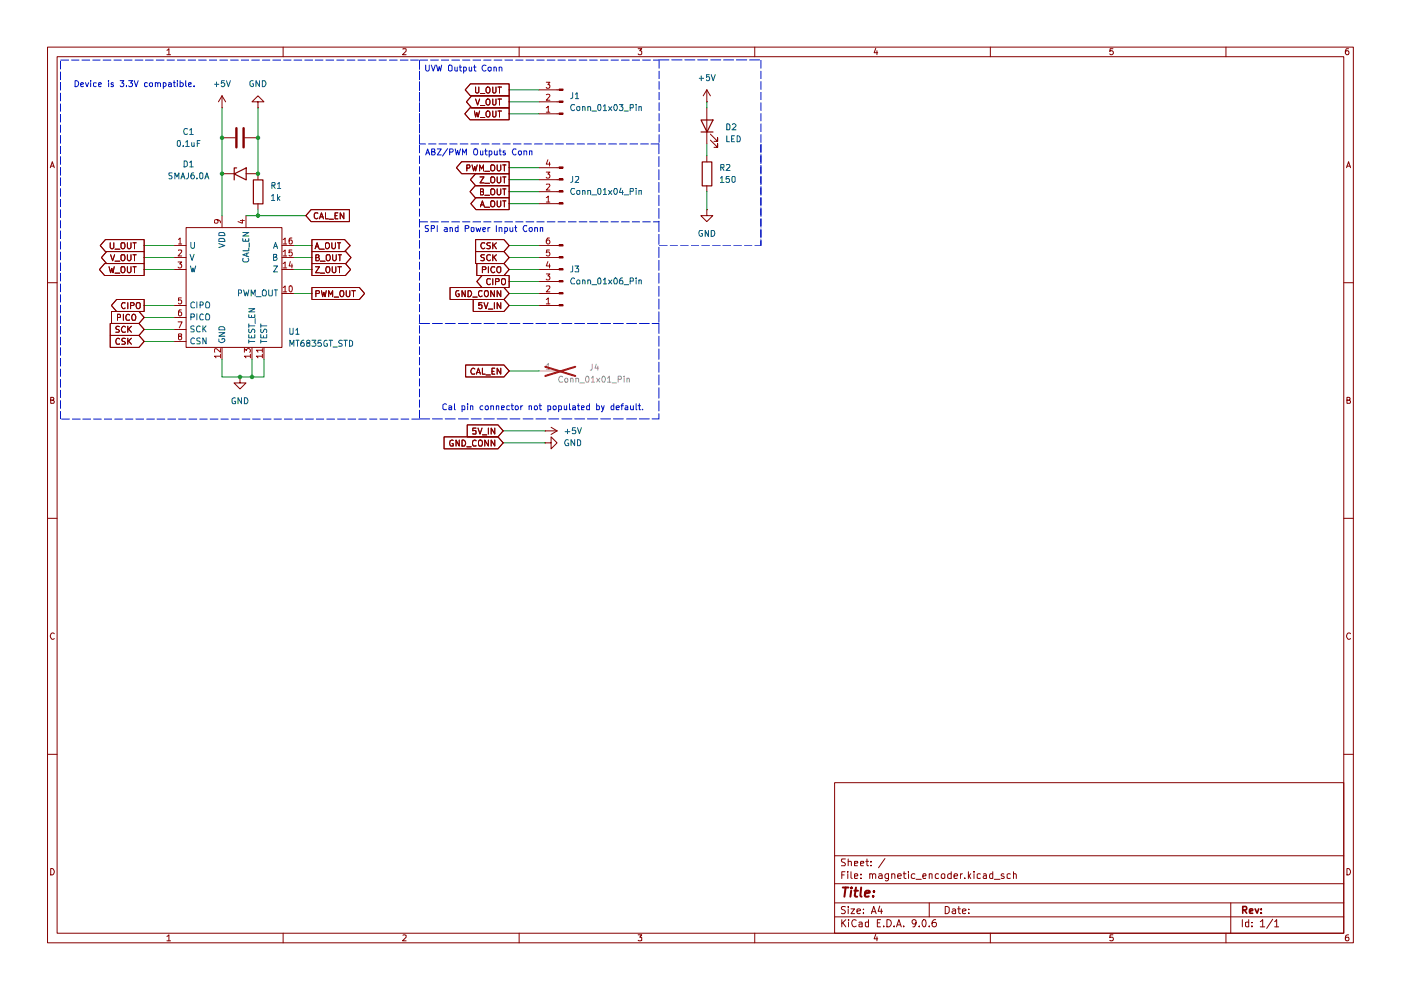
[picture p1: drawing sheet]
(kicad_sch
 (version 20250114)
 (generator "eeschema")
 (generator_version "9.0")
 (paper "A4")
 (lib_symbols
  (symbol "Connector:Conn_01x01_Pin"
   (pin_names
    (offset 1.016) (hide yes)) (exclude_from_sim no) (in_bom yes) (on_board yes)
   (property "Reference" "J" (at 0 2.54 0) (effects (font (size 1.27 1.27))))
   (property "Value" "Conn_01x01_Pin" (at 0 -2.54 0) (effects (font (size 1.27 1.27))))
   (property "Footprint" "" (at 0 0 0) (effects (font (size 1.27 1.27)) (hide yes)))
   (property "Datasheet" "~" (at 0 0 0) (effects (font (size 1.27 1.27)) (hide yes)))
   (property "Description" "Generic connector, single row, 01x01, script generated" (at 0 0 0) (effects (font (size 1.27 1.27)) (hide yes)))
   (property "ki_locked" "" (at 0 0 0) (effects (font (size 1.27 1.27))))
   (symbol "Conn_01x01_Pin_1_1"
    (rectangle (start 0.8636 0.127) (end 0 -0.127) (stroke (width 0.1524) (type default)) (fill (type outline)))
    (polyline (pts (xy 1.27 0) (xy 0.8636 0)) (stroke (width 0.1524) (type default)) (fill (type none)))
    (pin passive line (at 5.08 0 180) (length 3.81) (name "Pin_1" (effects (font (size 1.27 1.27)))) (number "1" (effects (font (size 1.27 1.27))))))
   (embedded_fonts no))
  (symbol "Connector:Conn_01x03_Pin"
   (pin_names
    (offset 1.016) (hide yes)) (exclude_from_sim no) (in_bom yes) (on_board yes)
   (property "Reference" "J" (at 0 5.08 0) (effects (font (size 1.27 1.27))))
   (property "Value" "Conn_01x03_Pin" (at 0 -5.08 0) (effects (font (size 1.27 1.27))))
   (property "Footprint" "" (at 0 0 0) (effects (font (size 1.27 1.27)) (hide yes)))
   (property "Datasheet" "~" (at 0 0 0) (effects (font (size 1.27 1.27)) (hide yes)))
   (property "Description" "Generic connector, single row, 01x03, script generated" (at 0 0 0) (effects (font (size 1.27 1.27)) (hide yes)))
   (property "ki_locked" "" (at 0 0 0) (effects (font (size 1.27 1.27))))
   (symbol "Conn_01x03_Pin_1_1"
    (rectangle (start 0.8636 2.667) (end 0 2.413) (stroke (width 0.1524) (type default)) (fill (type outline)))
    (rectangle (start 0.8636 0.127) (end 0 -0.127) (stroke (width 0.1524) (type default)) (fill (type outline)))
    (rectangle (start 0.8636 -2.413) (end 0 -2.667) (stroke (width 0.1524) (type default)) (fill (type outline)))
    (polyline (pts (xy 1.27 2.54) (xy 0.8636 2.54)) (stroke (width 0.1524) (type default)) (fill (type none)))
    (polyline (pts (xy 1.27 0) (xy 0.8636 0)) (stroke (width 0.1524) (type default)) (fill (type none)))
    (polyline (pts (xy 1.27 -2.54) (xy 0.8636 -2.54)) (stroke (width 0.1524) (type default)) (fill (type none)))
    (pin passive line (at 5.08 2.54 180) (length 3.81) (name "Pin_1" (effects (font (size 1.27 1.27)))) (number "1" (effects (font (size 1.27 1.27)))))
    (pin passive line (at 5.08 0 180) (length 3.81) (name "Pin_2" (effects (font (size 1.27 1.27)))) (number "2" (effects (font (size 1.27 1.27)))))
    (pin passive line (at 5.08 -2.54 180) (length 3.81) (name "Pin_3" (effects (font (size 1.27 1.27)))) (number "3" (effects (font (size 1.27 1.27))))))
   (embedded_fonts no))
  (symbol "Connector:Conn_01x04_Pin"
   (pin_names
    (offset 1.016) (hide yes)) (exclude_from_sim no) (in_bom yes) (on_board yes)
   (property "Reference" "J" (at 0 5.08 0) (effects (font (size 1.27 1.27))))
   (property "Value" "Conn_01x04_Pin" (at 0 -7.62 0) (effects (font (size 1.27 1.27))))
   (property "Footprint" "" (at 0 0 0) (effects (font (size 1.27 1.27)) (hide yes)))
   (property "Datasheet" "~" (at 0 0 0) (effects (font (size 1.27 1.27)) (hide yes)))
   (property "Description" "Generic connector, single row, 01x04, script generated" (at 0 0 0) (effects (font (size 1.27 1.27)) (hide yes)))
   (property "ki_locked" "" (at 0 0 0) (effects (font (size 1.27 1.27))))
   (symbol "Conn_01x04_Pin_1_1"
    (rectangle (start 0.8636 2.667) (end 0 2.413) (stroke (width 0.1524) (type default)) (fill (type outline)))
    (rectangle (start 0.8636 0.127) (end 0 -0.127) (stroke (width 0.1524) (type default)) (fill (type outline)))
    (rectangle (start 0.8636 -2.413) (end 0 -2.667) (stroke (width 0.1524) (type default)) (fill (type outline)))
    (rectangle (start 0.8636 -4.953) (end 0 -5.207) (stroke (width 0.1524) (type default)) (fill (type outline)))
    (polyline (pts (xy 1.27 2.54) (xy 0.8636 2.54)) (stroke (width 0.1524) (type default)) (fill (type none)))
    (polyline (pts (xy 1.27 0) (xy 0.8636 0)) (stroke (width 0.1524) (type default)) (fill (type none)))
    (polyline (pts (xy 1.27 -2.54) (xy 0.8636 -2.54)) (stroke (width 0.1524) (type default)) (fill (type none)))
    (polyline (pts (xy 1.27 -5.08) (xy 0.8636 -5.08)) (stroke (width 0.1524) (type default)) (fill (type none)))
    (pin passive line (at 5.08 2.54 180) (length 3.81) (name "Pin_1" (effects (font (size 1.27 1.27)))) (number "1" (effects (font (size 1.27 1.27)))))
    (pin passive line (at 5.08 0 180) (length 3.81) (name "Pin_2" (effects (font (size 1.27 1.27)))) (number "2" (effects (font (size 1.27 1.27)))))
    (pin passive line (at 5.08 -2.54 180) (length 3.81) (name "Pin_3" (effects (font (size 1.27 1.27)))) (number "3" (effects (font (size 1.27 1.27)))))
    (pin passive line (at 5.08 -5.08 180) (length 3.81) (name "Pin_4" (effects (font (size 1.27 1.27)))) (number "4" (effects (font (size 1.27 1.27))))))
   (embedded_fonts no))
  (symbol "Connector:Conn_01x06_Pin"
   (pin_names
    (offset 1.016) (hide yes)) (exclude_from_sim no) (in_bom yes) (on_board yes)
   (property "Reference" "J" (at 0 7.62 0) (effects (font (size 1.27 1.27))))
   (property "Value" "Conn_01x06_Pin" (at 0 -10.16 0) (effects (font (size 1.27 1.27))))
   (property "Footprint" "" (at 0 0 0) (effects (font (size 1.27 1.27)) (hide yes)))
   (property "Datasheet" "~" (at 0 0 0) (effects (font (size 1.27 1.27)) (hide yes)))
   (property "Description" "Generic connector, single row, 01x06, script generated" (at 0 0 0) (effects (font (size 1.27 1.27)) (hide yes)))
   (property "ki_locked" "" (at 0 0 0) (effects (font (size 1.27 1.27))))
   (symbol "Conn_01x06_Pin_1_1"
    (rectangle (start 0.8636 5.207) (end 0 4.953) (stroke (width 0.1524) (type default)) (fill (type outline)))
    (rectangle (start 0.8636 2.667) (end 0 2.413) (stroke (width 0.1524) (type default)) (fill (type outline)))
    (rectangle (start 0.8636 0.127) (end 0 -0.127) (stroke (width 0.1524) (type default)) (fill (type outline)))
    (rectangle (start 0.8636 -2.413) (end 0 -2.667) (stroke (width 0.1524) (type default)) (fill (type outline)))
    (rectangle (start 0.8636 -4.953) (end 0 -5.207) (stroke (width 0.1524) (type default)) (fill (type outline)))
    (rectangle (start 0.8636 -7.493) (end 0 -7.747) (stroke (width 0.1524) (type default)) (fill (type outline)))
    (polyline (pts (xy 1.27 5.08) (xy 0.8636 5.08)) (stroke (width 0.1524) (type default)) (fill (type none)))
    (polyline (pts (xy 1.27 2.54) (xy 0.8636 2.54)) (stroke (width 0.1524) (type default)) (fill (type none)))
    (polyline (pts (xy 1.27 0) (xy 0.8636 0)) (stroke (width 0.1524) (type default)) (fill (type none)))
    (polyline (pts (xy 1.27 -2.54) (xy 0.8636 -2.54)) (stroke (width 0.1524) (type default)) (fill (type none)))
    (polyline (pts (xy 1.27 -5.08) (xy 0.8636 -5.08)) (stroke (width 0.1524) (type default)) (fill (type none)))
    (polyline (pts (xy 1.27 -7.62) (xy 0.8636 -7.62)) (stroke (width 0.1524) (type default)) (fill (type none)))
    (pin passive line (at 5.08 5.08 180) (length 3.81) (name "Pin_1" (effects (font (size 1.27 1.27)))) (number "1" (effects (font (size 1.27 1.27)))))
    (pin passive line (at 5.08 2.54 180) (length 3.81) (name "Pin_2" (effects (font (size 1.27 1.27)))) (number "2" (effects (font (size 1.27 1.27)))))
    (pin passive line (at 5.08 0 180) (length 3.81) (name "Pin_3" (effects (font (size 1.27 1.27)))) (number "3" (effects (font (size 1.27 1.27)))))
    (pin passive line (at 5.08 -2.54 180) (length 3.81) (name "Pin_4" (effects (font (size 1.27 1.27)))) (number "4" (effects (font (size 1.27 1.27)))))
    (pin passive line (at 5.08 -5.08 180) (length 3.81) (name "Pin_5" (effects (font (size 1.27 1.27)))) (number "5" (effects (font (size 1.27 1.27)))))
    (pin passive line (at 5.08 -7.62 180) (length 3.81) (name "Pin_6" (effects (font (size 1.27 1.27)))) (number "6" (effects (font (size 1.27 1.27))))))
   (embedded_fonts no))
  (symbol "Device:C"
   (pin_numbers (hide yes))
   (pin_names
    (offset 0.254)) (exclude_from_sim no) (in_bom yes) (on_board yes)
   (property "Reference" "C" (at 0.635 2.54 0) (effects (font (size 1.27 1.27)) (justify left)))
   (property "Value" "C" (at 0.635 -2.54 0) (effects (font (size 1.27 1.27)) (justify left)))
   (property "Footprint" "" (at 0.9652 -3.81 0) (effects (font (size 1.27 1.27)) (hide yes)))
   (property "Datasheet" "~" (at 0 0 0) (effects (font (size 1.27 1.27)) (hide yes)))
   (property "Description" "Unpolarized capacitor" (at 0 0 0) (effects (font (size 1.27 1.27)) (hide yes)))
   (symbol "C_0_1"
    (polyline (pts (xy -2.032 0.762) (xy 2.032 0.762)) (stroke (width 0.508) (type default)) (fill (type none)))
    (polyline (pts (xy -2.032 -0.762) (xy 2.032 -0.762)) (stroke (width 0.508) (type default)) (fill (type none))))
   (symbol "C_1_1"
    (pin passive line (at 0 3.81 270) (length 2.794) (name "~" (effects (font (size 1.27 1.27)))) (number "1" (effects (font (size 1.27 1.27)))))
    (pin passive line (at 0 -3.81 90) (length 2.794) (name "~" (effects (font (size 1.27 1.27)))) (number "2" (effects (font (size 1.27 1.27))))))
   (embedded_fonts no))
  (symbol "Device:LED"
   (pin_numbers (hide yes))
   (pin_names
    (offset 1.016) (hide yes)) (exclude_from_sim no) (in_bom yes) (on_board yes)
   (property "Reference" "D" (at 0 2.54 0) (effects (font (size 1.27 1.27))))
   (property "Value" "LED" (at 0 -2.54 0) (effects (font (size 1.27 1.27))))
   (property "Footprint" "" (at 0 0 0) (effects (font (size 1.27 1.27)) (hide yes)))
   (property "Datasheet" "~" (at 0 0 0) (effects (font (size 1.27 1.27)) (hide yes)))
   (property "Description" "Light emitting diode" (at 0 0 0) (effects (font (size 1.27 1.27)) (hide yes)))
   (property "Sim.Pins" "1=K 2=A" (at 0 0 0) (effects (font (size 1.27 1.27)) (hide yes)))
   (symbol "LED_0_1"
    (polyline (pts (xy -3.048 -0.762) (xy -4.572 -2.286) (xy -3.81 -2.286) (xy -4.572 -2.286) (xy -4.572 -1.524)) (stroke (width 0) (type default)) (fill (type none)))
    (polyline (pts (xy -1.778 -0.762) (xy -3.302 -2.286) (xy -2.54 -2.286) (xy -3.302 -2.286) (xy -3.302 -1.524)) (stroke (width 0) (type default)) (fill (type none)))
    (polyline (pts (xy -1.27 0) (xy 1.27 0)) (stroke (width 0) (type default)) (fill (type none)))
    (polyline (pts (xy -1.27 -1.27) (xy -1.27 1.27)) (stroke (width 0.254) (type default)) (fill (type none)))
    (polyline (pts (xy 1.27 -1.27) (xy 1.27 1.27) (xy -1.27 0) (xy 1.27 -1.27)) (stroke (width 0.254) (type default)) (fill (type none))))
   (symbol "LED_1_1"
    (pin passive line (at -3.81 0 0) (length 2.54) (name "K" (effects (font (size 1.27 1.27)))) (number "1" (effects (font (size 1.27 1.27)))))
    (pin passive line (at 3.81 0 180) (length 2.54) (name "A" (effects (font (size 1.27 1.27)))) (number "2" (effects (font (size 1.27 1.27))))))
   (embedded_fonts no))
  (symbol "Device:R"
   (pin_numbers (hide yes))
   (pin_names
    (offset 0)) (exclude_from_sim no) (in_bom yes) (on_board yes)
   (property "Reference" "R" (at 2.032 0 90) (effects (font (size 1.27 1.27))))
   (property "Value" "R" (at 0 0 90) (effects (font (size 1.27 1.27))))
   (property "Footprint" "" (at -1.778 0 90) (effects (font (size 1.27 1.27)) (hide yes)))
   (property "Datasheet" "~" (at 0 0 0) (effects (font (size 1.27 1.27)) (hide yes)))
   (property "Description" "Resistor" (at 0 0 0) (effects (font (size 1.27 1.27)) (hide yes)))
   (symbol "R_0_1"
    (rectangle (start -1.016 -2.54) (end 1.016 2.54) (stroke (width 0.254) (type default)) (fill (type none))))
   (symbol "R_1_1"
    (pin passive line (at 0 3.81 270) (length 1.27) (name "~" (effects (font (size 1.27 1.27)))) (number "1" (effects (font (size 1.27 1.27)))))
    (pin passive line (at 0 -3.81 90) (length 1.27) (name "~" (effects (font (size 1.27 1.27)))) (number "2" (effects (font (size 1.27 1.27))))))
   (embedded_fonts no))
  (symbol "Diode:SMAJ6.0A"
   (pin_numbers (hide yes))
   (pin_names
    (offset 1.016) (hide yes)) (exclude_from_sim no) (in_bom yes) (on_board yes)
   (property "Reference" "D" (at 0 2.54 0) (effects (font (size 1.27 1.27))))
   (property "Value" "SMAJ6.0A" (at 0 -2.54 0) (effects (font (size 1.27 1.27))))
   (property "Footprint" "Diode_SMD:D_SMA" (at 0 -5.08 0) (effects (font (size 1.27 1.27)) (hide yes)))
   (property "Datasheet" "https://www.littelfuse.com/media?resourcetype=datasheets&itemid=75e32973-b177-4ee3-a0ff-cedaf1abdb93&filename=smaj-datasheet" (at -1.27 0 0) (effects (font (size 1.27 1.27)) (hide yes)))
   (property "Description" "400W unidirectional Transient Voltage Suppressor, 6.0Vr, SMA(DO-214AC)" (at 0 0 0) (effects (font (size 1.27 1.27)) (hide yes)))
   (symbol "SMAJ6.0A_0_1"
    (polyline (pts (xy -0.762 1.27) (xy -1.27 1.27) (xy -1.27 -1.27)) (stroke (width 0.254) (type default)) (fill (type none)))
    (polyline (pts (xy 1.27 1.27) (xy 1.27 -1.27) (xy -1.27 0) (xy 1.27 1.27)) (stroke (width 0.254) (type default)) (fill (type none))))
   (symbol "SMAJ6.0A_1_1"
    (pin passive line (at -3.81 0 0) (length 2.54) (name "A1" (effects (font (size 1.27 1.27)))) (number "1" (effects (font (size 1.27 1.27)))))
    (pin passive line (at 3.81 0 180) (length 2.54) (name "A2" (effects (font (size 1.27 1.27)))) (number "2" (effects (font (size 1.27 1.27))))))
   (embedded_fonts no))
  (symbol "mae_parts:MT6835GT_STD" (exclude_from_sim no) (in_bom yes) (on_board yes)
   (property "Reference" "U" (at 12.192 -10.414 0) (effects (font (size 1.27 1.27))))
   (property "Value" "MT6835GT_STD" (at 18.542 -12.446 0) (effects (font (size 1.27 1.27))))
   (property "Footprint" "Package_SO:TSSOP-16_4.4x5mm_P0.65mm" (at 0 -13.97 0) (effects (font (size 1.27 1.27)) (hide yes)))
   (property "Datasheet" "" (at 0 0 0) (effects (font (size 1.27 1.27)) (hide yes)))
   (property "Description" "Magnetic Rotary Position Sensor 21 bit" (at 0 0 0) (effects (font (size 1.27 1.27)) (hide yes)))
   (symbol "MT6835GT_STD_0_1"
    (rectangle (start -10.16 13.97) (end 10.16 -11.43) (stroke (width 0) (type default)) (fill (type none))))
   (symbol "MT6835GT_STD_1_1"
    (pin output line (at -12.7 10.16 0) (length 2.54) (name "U" (effects (font (size 1.27 1.27)))) (number "1" (effects (font (size 1.27 1.27)))))
    (pin output line (at -12.7 7.62 0) (length 2.54) (name "V" (effects (font (size 1.27 1.27)))) (number "2" (effects (font (size 1.27 1.27)))))
    (pin output line (at -12.7 5.08 0) (length 2.54) (name "W" (effects (font (size 1.27 1.27)))) (number "3" (effects (font (size 1.27 1.27)))))
    (pin output line (at -12.7 -2.54 0) (length 2.54) (name "CIPO" (effects (font (size 1.27 1.27)))) (number "5" (effects (font (size 1.27 1.27)))))
    (pin input line (at -12.7 -5.08 0) (length 2.54) (name "PICO" (effects (font (size 1.27 1.27)))) (number "6" (effects (font (size 1.27 1.27)))))
    (pin input line (at -12.7 -7.62 0) (length 2.54) (name "SCK" (effects (font (size 1.27 1.27)))) (number "7" (effects (font (size 1.27 1.27)))))
    (pin input line (at -12.7 -10.16 0) (length 2.54) (name "CSN" (effects (font (size 1.27 1.27)))) (number "8" (effects (font (size 1.27 1.27)))))
    (pin power_in line (at -2.54 16.51 270) (length 2.54) (name "VDD" (effects (font (size 1.27 1.27)))) (number "9" (effects (font (size 1.27 1.27)))))
    (pin power_out line (at -2.54 -13.97 90) (length 2.54) (name "GND" (effects (font (size 1.27 1.27)))) (number "12" (effects (font (size 1.27 1.27)))))
    (pin input line (at 2.54 16.51 270) (length 2.54) (name "CAL_EN" (effects (font (size 1.27 1.27)))) (number "4" (effects (font (size 1.27 1.27)))))
    (pin input line (at 3.81 -13.97 90) (length 2.54) (name "TEST_EN" (effects (font (size 1.27 1.27)))) (number "13" (effects (font (size 1.27 1.27)))))
    (pin input line (at 6.35 -13.97 90) (length 2.54) (name "TEST" (effects (font (size 1.27 1.27)))) (number "11" (effects (font (size 1.27 1.27)))))
    (pin output line (at 12.7 10.16 180) (length 2.54) (name "A" (effects (font (size 1.27 1.27)))) (number "16" (effects (font (size 1.27 1.27)))))
    (pin output line (at 12.7 7.62 180) (length 2.54) (name "B" (effects (font (size 1.27 1.27)))) (number "15" (effects (font (size 1.27 1.27)))))
    (pin output line (at 12.7 5.08 180) (length 2.54) (name "Z" (effects (font (size 1.27 1.27)))) (number "14" (effects (font (size 1.27 1.27)))))
    (pin output line (at 12.7 0 180) (length 2.54) (name "PWM_OUT" (effects (font (size 1.27 1.27)))) (number "10" (effects (font (size 1.27 1.27))))))
   (embedded_fonts no))
  (symbol "power:+5V"
   (power)
   (pin_numbers (hide yes))
   (pin_names
    (offset 0) (hide yes)) (exclude_from_sim no) (in_bom yes) (on_board yes)
   (property "Reference" "#PWR" (at 0 -3.81 0) (effects (font (size 1.27 1.27)) (hide yes)))
   (property "Value" "+5V" (at 0 3.556 0) (effects (font (size 1.27 1.27))))
   (property "Footprint" "" (at 0 0 0) (effects (font (size 1.27 1.27)) (hide yes)))
   (property "Datasheet" "" (at 0 0 0) (effects (font (size 1.27 1.27)) (hide yes)))
   (property "Description" "Power symbol creates a global label with name \"+5V\"" (at 0 0 0) (effects (font (size 1.27 1.27)) (hide yes)))
   (symbol "+5V_0_1"
    (polyline (pts (xy -0.762 1.27) (xy 0 2.54)) (stroke (width 0) (type default)) (fill (type none)))
    (polyline (pts (xy 0 2.54) (xy 0.762 1.27)) (stroke (width 0) (type default)) (fill (type none)))
    (polyline (pts (xy 0 0) (xy 0 2.54)) (stroke (width 0) (type default)) (fill (type none))))
   (symbol "+5V_1_1"
    (pin power_in line (at 0 0 90) (length 0) (name "~" (effects (font (size 1.27 1.27)))) (number "1" (effects (font (size 1.27 1.27))))))
   (embedded_fonts no))
  (symbol "power:GND"
   (power)
   (pin_numbers (hide yes))
   (pin_names
    (offset 0) (hide yes)) (exclude_from_sim no) (in_bom yes) (on_board yes)
   (property "Reference" "#PWR" (at 0 -6.35 0) (effects (font (size 1.27 1.27)) (hide yes)))
   (property "Value" "GND" (at 0 -3.81 0) (effects (font (size 1.27 1.27))))
   (property "Footprint" "" (at 0 0 0) (effects (font (size 1.27 1.27)) (hide yes)))
   (property "Datasheet" "" (at 0 0 0) (effects (font (size 1.27 1.27)) (hide yes)))
   (property "Description" "Power symbol creates a global label with name \"GND\" , ground" (at 0 0 0) (effects (font (size 1.27 1.27)) (hide yes)))
   (symbol "GND_0_1"
    (polyline (pts (xy 0 0) (xy 0 -1.27) (xy 1.27 -1.27) (xy 0 -2.54) (xy -1.27 -1.27) (xy 0 -1.27)) (stroke (width 0) (type default)) (fill (type none))))
   (symbol "GND_1_1"
    (pin power_in line (at 0 0 270) (length 0) (name "~" (effects (font (size 1.27 1.27)))) (number "1" (effects (font (size 1.27 1.27))))))
   (embedded_fonts no)))
 (rectangle
  (start 88.9 12.7)
  (end 139.7 30.48)
  (stroke (width 0.125) (type dash))
  (fill (type none)))
 (rectangle
  (start 12.7 12.7)
  (end 88.9 88.9)
  (stroke (width 0.125) (type dash))
  (fill (type none)))
 (text "Cal pin connector not populated by default."
  (exclude_from_sim no)
  (at 115.062 86.614 0)
  (effects (font (size 1.27 1.27))))
 (text "ABZ/PWM Outputs Conn"
  (exclude_from_sim no)
  (at 101.6 32.512 0)
  (effects (font (size 1.27 1.27))))
 (text "SPI and Power Input Conn"
  (exclude_from_sim no)
  (at 102.616 48.768 0)
  (effects (font (size 1.27 1.27))))
 (text "Device is 3.3V compatible."
  (exclude_from_sim no)
  (at 28.448 18.034 0)
  (effects (font (size 1.27 1.27))))
 (text "UVW Output Conn"
  (exclude_from_sim no)
  (at 98.298 14.732 0)
  (effects (font (size 1.27 1.27))))
 (junction
  (at 53.34 80.01)
  (diameter 0)
  (color 0 0 0 0))
 (junction
  (at 46.99 29.21)
  (diameter 0)
  (color 0 0 0 0))
 (junction
  (at 54.61 45.72)
  (diameter 0)
  (color 0 0 0 0))
 (junction
  (at 54.61 29.21)
  (diameter 0)
  (color 0 0 0 0))
 (junction
  (at 54.61 36.83)
  (diameter 0)
  (color 0 0 0 0))
 (junction
  (at 46.99 36.83)
  (diameter 0)
  (color 0 0 0 0))
 (junction
  (at 50.8 80.01)
  (diameter 0)
  (color 0 0 0 0))
 (wire
  (pts (xy 46.99 36.83) (xy 46.99 45.72))
  (stroke (width 0) (type default)))
 (wire
  (pts (xy 62.23 52.07) (xy 66.04 52.07))
  (stroke (width 0) (type default)))
 (polyline
  (pts (xy 88.9 68.58) (xy 139.7 68.58))
  (stroke (width 0) (type dash)))
 (polyline
  (pts (xy 139.7 68.58) (xy 139.7 88.9))
  (stroke (width 0) (type dash)))
 (wire
  (pts (xy 30.48 72.39) (xy 36.83 72.39))
  (stroke (width 0) (type default)))
 (wire
  (pts (xy 46.99 29.21) (xy 46.99 36.83))
  (stroke (width 0) (type default)))
 (wire
  (pts (xy 30.48 67.31) (xy 36.83 67.31))
  (stroke (width 0) (type default)))
 (wire
  (pts (xy 30.48 69.85) (xy 36.83 69.85))
  (stroke (width 0) (type default)))
 (wire
  (pts (xy 52.07 45.72) (xy 54.61 45.72))
  (stroke (width 0) (type default)))
 (wire
  (pts (xy 107.95 64.77) (xy 114.3 64.77))
  (stroke (width 0) (type default)))
 (polyline
  (pts (xy 139.7 46.99) (xy 139.7 68.58))
  (stroke (width 0) (type dash)))
 (wire
  (pts (xy 62.23 57.15) (xy 66.04 57.15))
  (stroke (width 0) (type default)))
 (wire
  (pts (xy 54.61 22.86) (xy 54.61 29.21))
  (stroke (width 0) (type default)))
 (wire
  (pts (xy 30.48 57.15) (xy 36.83 57.15))
  (stroke (width 0) (type default)))
 (wire
  (pts (xy 107.95 52.07) (xy 114.3 52.07))
  (stroke (width 0) (type default)))
 (wire
  (pts (xy 149.86 40.64) (xy 149.86 44.45))
  (stroke (width 0) (type default)))
 (wire
  (pts (xy 149.86 30.48) (xy 149.86 33.02))
  (stroke (width 0) (type default)))
 (wire
  (pts (xy 55.88 76.2) (xy 55.88 80.01))
  (stroke (width 0) (type default)))
 (wire
  (pts (xy 107.95 54.61) (xy 114.3 54.61))
  (stroke (width 0) (type default)))
 (wire
  (pts (xy 30.48 64.77) (xy 36.83 64.77))
  (stroke (width 0) (type default)))
 (wire
  (pts (xy 107.95 21.59) (xy 114.3 21.59))
  (stroke (width 0) (type default)))
 (wire
  (pts (xy 46.99 80.01) (xy 50.8 80.01))
  (stroke (width 0) (type default)))
 (wire
  (pts (xy 54.61 45.72) (xy 64.77 45.72))
  (stroke (width 0) (type default)))
 (wire
  (pts (xy 53.34 80.01) (xy 55.88 80.01))
  (stroke (width 0) (type default)))
 (wire
  (pts (xy 54.61 29.21) (xy 54.61 36.83))
  (stroke (width 0) (type default)))
 (polyline
  (pts (xy 161.29 30.48) (xy 161.29 52.07))
  (stroke (width 0.125) (type dash)))
 (polyline
  (pts (xy 161.29 12.7) (xy 161.29 52.07))
  (stroke (width 0.125) (type dash)))
 (polyline
  (pts (xy 139.7 12.7) (xy 161.29 12.7))
  (stroke (width 0) (type dash)))
 (wire
  (pts (xy 107.95 19.05) (xy 114.3 19.05))
  (stroke (width 0) (type default)))
 (polyline
  (pts (xy 139.7 52.07) (xy 161.29 52.07))
  (stroke (width 0.125) (type dash)))
 (wire
  (pts (xy 107.95 35.56) (xy 114.3 35.56))
  (stroke (width 0) (type default)))
 (wire
  (pts (xy 46.99 22.86) (xy 46.99 29.21))
  (stroke (width 0) (type default)))
 (wire
  (pts (xy 107.95 24.13) (xy 114.3 24.13))
  (stroke (width 0) (type default)))
 (wire
  (pts (xy 62.23 54.61) (xy 66.04 54.61))
  (stroke (width 0) (type default)))
 (wire
  (pts (xy 149.86 21.59) (xy 149.86 22.86))
  (stroke (width 0) (type default)))
 (wire
  (pts (xy 106.68 93.98) (xy 115.57 93.98))
  (stroke (width 0) (type default)))
 (wire
  (pts (xy 53.34 80.01) (xy 50.8 80.01))
  (stroke (width 0) (type default)))
 (wire
  (pts (xy 30.48 52.07) (xy 36.83 52.07))
  (stroke (width 0) (type default)))
 (polyline
  (pts (xy 139.7 30.48) (xy 139.7 46.99))
  (stroke (width 0) (type dash)))
 (wire
  (pts (xy 107.95 59.69) (xy 114.3 59.69))
  (stroke (width 0) (type default)))
 (wire
  (pts (xy 107.95 57.15) (xy 114.3 57.15))
  (stroke (width 0) (type default)))
 (wire
  (pts (xy 62.23 62.23) (xy 66.04 62.23))
  (stroke (width 0) (type default)))
 (wire
  (pts (xy 107.95 78.74) (xy 114.3 78.74))
  (stroke (width 0) (type default)))
 (wire
  (pts (xy 107.95 62.23) (xy 114.3 62.23))
  (stroke (width 0) (type default)))
 (wire
  (pts (xy 107.95 38.1) (xy 114.3 38.1))
  (stroke (width 0) (type default)))
 (wire
  (pts (xy 106.68 91.44) (xy 115.57 91.44))
  (stroke (width 0) (type default)))
 (wire
  (pts (xy 46.99 76.2) (xy 46.99 80.01))
  (stroke (width 0) (type default)))
 (wire
  (pts (xy 30.48 54.61) (xy 36.83 54.61))
  (stroke (width 0) (type default)))
 (wire
  (pts (xy 54.61 45.72) (xy 54.61 44.45))
  (stroke (width 0) (type default)))
 (wire
  (pts (xy 53.34 76.2) (xy 53.34 80.01))
  (stroke (width 0) (type default)))
 (polyline
  (pts (xy 88.9 88.9) (xy 139.7 88.9))
  (stroke (width 0) (type dash)))
 (polyline
  (pts (xy 88.9 46.99) (xy 139.7 46.99))
  (stroke (width 0.125) (type dash)))
 (wire
  (pts (xy 107.95 40.64) (xy 114.3 40.64))
  (stroke (width 0) (type default)))
 (wire
  (pts (xy 107.95 43.18) (xy 114.3 43.18))
  (stroke (width 0) (type default)))
 (global_label "B_OUT"
  (shape output)
  (at 107.95 40.64 180)
  (fields_autoplaced yes)
  (effects (font (size 1.27 1.27)) (justify right))
  (property "Intersheetrefs" "${INTERSHEET_REFS}" (at 99.0986 40.64 0) (effects (font (size 1.27 1.27)) (justify right) (hide yes))))
 (global_label "5V_IN"
  (shape input)
  (at 107.95 64.77 180)
  (fields_autoplaced yes)
  (effects (font (size 1.27 1.27)) (justify right))
  (property "Intersheetrefs" "${INTERSHEET_REFS}" (at 99.7638 64.77 0) (effects (font (size 1.27 1.27)) (justify right) (hide yes))))
 (global_label "B_OUT"
  (shape output)
  (at 66.04 54.61 0)
  (fields_autoplaced yes)
  (effects (font (size 1.27 1.27)) (justify left))
  (property "Intersheetrefs" "${INTERSHEET_REFS}" (at 74.8914 54.61 0) (effects (font (size 1.27 1.27)) (justify left) (hide yes))))
 (global_label "CSK "
  (shape input)
  (at 30.48 72.39 180)
  (fields_autoplaced yes)
  (effects (font (size 1.27 1.27)) (justify right))
  (property "Intersheetrefs" "${INTERSHEET_REFS}" (at 22.7777 72.39 0) (effects (font (size 1.27 1.27)) (justify right) (hide yes))))
 (global_label "PWM_OUT"
  (shape output)
  (at 66.04 62.23 0)
  (fields_autoplaced yes)
  (effects (font (size 1.27 1.27)) (justify left))
  (property "Intersheetrefs" "${INTERSHEET_REFS}" (at 77.7942 62.23 0) (effects (font (size 1.27 1.27)) (justify left) (hide yes))))
 (global_label "PICO"
  (shape input)
  (at 30.48 67.31 180)
  (fields_autoplaced yes)
  (effects (font (size 1.27 1.27)) (justify right))
  (property "Intersheetrefs" "${INTERSHEET_REFS}" (at 23.0195 67.31 0) (effects (font (size 1.27 1.27)) (justify right) (hide yes))))
 (global_label "CSK "
  (shape input)
  (at 107.95 52.07 180)
  (fields_autoplaced yes)
  (effects (font (size 1.27 1.27)) (justify right))
  (property "Intersheetrefs" "${INTERSHEET_REFS}" (at 100.2477 52.07 0) (effects (font (size 1.27 1.27)) (justify right) (hide yes))))
 (global_label "U_OUT "
  (shape output)
  (at 107.95 19.05 180)
  (fields_autoplaced yes)
  (effects (font (size 1.27 1.27)) (justify right))
  (property "Intersheetrefs" "${INTERSHEET_REFS}" (at 98.0705 19.05 0) (effects (font (size 1.27 1.27)) (justify right) (hide yes))))
 (global_label "Z_OUT"
  (shape output)
  (at 66.04 57.15 0)
  (fields_autoplaced yes)
  (effects (font (size 1.27 1.27)) (justify left))
  (property "Intersheetrefs" "${INTERSHEET_REFS}" (at 74.8309 57.15 0) (effects (font (size 1.27 1.27)) (justify left) (hide yes))))
 (global_label "GND_CONN"
  (shape input)
  (at 106.68 93.98 180)
  (fields_autoplaced yes)
  (effects (font (size 1.27 1.27)) (justify right))
  (property "Intersheetrefs" "${INTERSHEET_REFS}" (at 93.5952 93.98 0) (effects (font (size 1.27 1.27)) (justify right) (hide yes))))
 (global_label "A_OUT"
  (shape output)
  (at 107.95 43.18 180)
  (fields_autoplaced yes)
  (effects (font (size 1.27 1.27)) (justify right))
  (property "Intersheetrefs" "${INTERSHEET_REFS}" (at 99.28 43.18 0) (effects (font (size 1.27 1.27)) (justify right) (hide yes))))
 (global_label "V_OUT "
  (shape output)
  (at 30.48 54.61 180)
  (fields_autoplaced yes)
  (effects (font (size 1.27 1.27)) (justify right))
  (property "Intersheetrefs" "${INTERSHEET_REFS}" (at 20.8424 54.61 0) (effects (font (size 1.27 1.27)) (justify right) (hide yes))))
 (global_label "CAL_EN"
  (shape input)
  (at 64.77 45.72 0)
  (fields_autoplaced yes)
  (effects (font (size 1.27 1.27)) (justify left))
  (property "Intersheetrefs" "${INTERSHEET_REFS}" (at 74.589 45.72 0) (effects (font (size 1.27 1.27)) (justify left) (hide yes))))
 (global_label "W_OUT "
  (shape output)
  (at 107.95 24.13 180)
  (fields_autoplaced yes)
  (effects (font (size 1.27 1.27)) (justify right))
  (property "Intersheetrefs" "${INTERSHEET_REFS}" (at 97.9496 24.13 0) (effects (font (size 1.27 1.27)) (justify right) (hide yes))))
 (global_label "Z_OUT"
  (shape output)
  (at 107.95 38.1 180)
  (fields_autoplaced yes)
  (effects (font (size 1.27 1.27)) (justify right))
  (property "Intersheetrefs" "${INTERSHEET_REFS}" (at 99.1591 38.1 0) (effects (font (size 1.27 1.27)) (justify right) (hide yes))))
 (global_label "SCK "
  (shape input)
  (at 107.95 54.61 180)
  (fields_autoplaced yes)
  (effects (font (size 1.27 1.27)) (justify right))
  (property "Intersheetrefs" "${INTERSHEET_REFS}" (at 100.2477 54.61 0) (effects (font (size 1.27 1.27)) (justify right) (hide yes))))
 (global_label "A_OUT"
  (shape output)
  (at 66.04 52.07 0)
  (fields_autoplaced yes)
  (effects (font (size 1.27 1.27)) (justify left))
  (property "Intersheetrefs" "${INTERSHEET_REFS}" (at 74.71 52.07 0) (effects (font (size 1.27 1.27)) (justify left) (hide yes))))
 (global_label "PICO"
  (shape input)
  (at 107.95 57.15 180)
  (fields_autoplaced yes)
  (effects (font (size 1.27 1.27)) (justify right))
  (property "Intersheetrefs" "${INTERSHEET_REFS}" (at 100.4895 57.15 0) (effects (font (size 1.27 1.27)) (justify right) (hide yes))))
 (global_label "5V_IN"
  (shape input)
  (at 106.68 91.44 180)
  (fields_autoplaced yes)
  (effects (font (size 1.27 1.27)) (justify right))
  (property "Intersheetrefs" "${INTERSHEET_REFS}" (at 98.4938 91.44 0) (effects (font (size 1.27 1.27)) (justify right) (hide yes))))
 (global_label "CIPO"
  (shape output)
  (at 30.48 64.77 180)
  (fields_autoplaced yes)
  (effects (font (size 1.27 1.27)) (justify right))
  (property "Intersheetrefs" "${INTERSHEET_REFS}" (at 23.0195 64.77 0) (effects (font (size 1.27 1.27)) (justify right) (hide yes))))
 (global_label "W_OUT "
  (shape output)
  (at 30.48 57.15 180)
  (fields_autoplaced yes)
  (effects (font (size 1.27 1.27)) (justify right))
  (property "Intersheetrefs" "${INTERSHEET_REFS}" (at 20.4796 57.15 0) (effects (font (size 1.27 1.27)) (justify right) (hide yes))))
 (global_label "SCK "
  (shape input)
  (at 30.48 69.85 180)
  (fields_autoplaced yes)
  (effects (font (size 1.27 1.27)) (justify right))
  (property "Intersheetrefs" "${INTERSHEET_REFS}" (at 22.7777 69.85 0) (effects (font (size 1.27 1.27)) (justify right) (hide yes))))
 (global_label "GND_CONN"
  (shape input)
  (at 107.95 62.23 180)
  (fields_autoplaced yes)
  (effects (font (size 1.27 1.27)) (justify right))
  (property "Intersheetrefs" "${INTERSHEET_REFS}" (at 94.8652 62.23 0) (effects (font (size 1.27 1.27)) (justify right) (hide yes))))
 (global_label "U_OUT "
  (shape output)
  (at 30.48 52.07 180)
  (fields_autoplaced yes)
  (effects (font (size 1.27 1.27)) (justify right))
  (property "Intersheetrefs" "${INTERSHEET_REFS}" (at 20.6005 52.07 0) (effects (font (size 1.27 1.27)) (justify right) (hide yes))))
 (global_label "CIPO"
  (shape output)
  (at 107.95 59.69 180)
  (fields_autoplaced yes)
  (effects (font (size 1.27 1.27)) (justify right))
  (property "Intersheetrefs" "${INTERSHEET_REFS}" (at 100.4895 59.69 0) (effects (font (size 1.27 1.27)) (justify right) (hide yes))))
 (global_label "CAL_EN"
  (shape input)
  (at 107.95 78.74 180)
  (fields_autoplaced yes)
  (effects (font (size 1.27 1.27)) (justify right))
  (property "Intersheetrefs" "${INTERSHEET_REFS}" (at 98.131 78.74 0) (effects (font (size 1.27 1.27)) (justify right) (hide yes))))
 (global_label "PWM_OUT"
  (shape output)
  (at 107.95 35.56 180)
  (fields_autoplaced yes)
  (effects (font (size 1.27 1.27)) (justify right))
  (property "Intersheetrefs" "${INTERSHEET_REFS}" (at 96.1958 35.56 0) (effects (font (size 1.27 1.27)) (justify right) (hide yes))))
 (global_label "V_OUT "
  (shape output)
  (at 107.95 21.59 180)
  (fields_autoplaced yes)
  (effects (font (size 1.27 1.27)) (justify right))
  (property "Intersheetrefs" "${INTERSHEET_REFS}" (at 98.3124 21.59 0) (effects (font (size 1.27 1.27)) (justify right) (hide yes))))
 (symbol
  (lib_id "Connector:Conn_01x01_Pin")
  (at 119.38 78.74 180)
  (unit 1)
  (exclude_from_sim no)
  (in_bom yes)
  (on_board yes)
  (dnp yes)
  (property "Reference" "J4" (at 125.984 77.978 0) (effects (font (size 1.27 1.27))))
  (property "Value" "Conn_01x01_Pin" (at 125.984 80.518 0) (effects (font (size 1.27 1.27))))
  (property "Footprint" "Connector_PinHeader_2.54mm:PinHeader_1x01_P2.54mm_Vertical" (at 119.38 78.74 0) (effects (font (size 1.27 1.27)) (hide yes)))
  (property "Datasheet" "~" (at 119.38 78.74 0) (effects (font (size 1.27 1.27)) (hide yes)))
  (property "Description" "Generic connector, single row, 01x01, script generated" (at 119.38 78.74 0) (effects (font (size 1.27 1.27)) (hide yes)))
  (pin "1"))
 (symbol
  (lib_id "Connector:Conn_01x03_Pin")
  (at 119.38 21.59 180)
  (unit 1)
  (exclude_from_sim no)
  (in_bom yes)
  (on_board yes)
  (dnp no)
  (fields_autoplaced yes)
  (property "Reference" "J1" (at 120.65 20.3199 0) (effects (font (size 1.27 1.27)) (justify right)))
  (property "Value" "Conn_01x03_Pin" (at 120.65 22.8599 0) (effects (font (size 1.27 1.27)) (justify right)))
  (property "Footprint" "Connector_JST:JST_PH_S3B-PH-SM4-TB_1x03-1MP_P2.00mm_Horizontal" (at 119.38 21.59 0) (effects (font (size 1.27 1.27)) (hide yes)))
  (property "Datasheet" "~" (at 119.38 21.59 0) (effects (font (size 1.27 1.27)) (hide yes)))
  (property "Description" "Generic connector, single row, 01x03, script generated" (at 119.38 21.59 0) (effects (font (size 1.27 1.27)) (hide yes)))
  (pin "1")
  (pin "2")
  (pin "3"))
 (symbol
  (lib_id "Device:R")
  (at 54.61 40.64 0)
  (unit 1)
  (exclude_from_sim no)
  (in_bom yes)
  (on_board yes)
  (dnp no)
  (fields_autoplaced yes)
  (property "Reference" "R1" (at 57.15 39.3699 0) (effects (font (size 1.27 1.27)) (justify left)))
  (property "Value" "1k" (at 57.15 41.9099 0) (effects (font (size 1.27 1.27)) (justify left)))
  (property "Footprint" "Resistor_SMD:R_0402_1005Metric" (at 52.832 40.64 90) (effects (font (size 1.27 1.27)) (hide yes)))
  (property "Datasheet" "~" (at 54.61 40.64 0) (effects (font (size 1.27 1.27)) (hide yes)))
  (property "Description" "Resistor" (at 54.61 40.64 0) (effects (font (size 1.27 1.27)) (hide yes)))
  (pin "1")
  (pin "2"))
 (symbol
  (lib_id "Device:LED")
  (at 149.86 26.67 90)
  (unit 1)
  (exclude_from_sim no)
  (in_bom yes)
  (on_board yes)
  (dnp no)
  (fields_autoplaced yes)
  (property "Reference" "D2" (at 153.67 26.9874 90) (effects (font (size 1.27 1.27)) (justify right)))
  (property "Value" "LED" (at 153.67 29.5274 90) (effects (font (size 1.27 1.27)) (justify right)))
  (property "Footprint" "LED_SMD:LED_0603_1608Metric" (at 149.86 26.67 0) (effects (font (size 1.27 1.27)) (hide yes)))
  (property "Datasheet" "~" (at 149.86 26.67 0) (effects (font (size 1.27 1.27)) (hide yes)))
  (property "Description" "Light emitting diode" (at 149.86 26.67 0) (effects (font (size 1.27 1.27)) (hide yes)))
  (property "Sim.Pins" "1=K 2=A" (at 149.86 26.67 0) (effects (font (size 1.27 1.27)) (hide yes)))
  (pin "1")
  (pin "2"))
 (symbol
  (lib_id "Device:R")
  (at 149.86 36.83 0)
  (unit 1)
  (exclude_from_sim no)
  (in_bom yes)
  (on_board yes)
  (dnp no)
  (fields_autoplaced yes)
  (property "Reference" "R2" (at 152.4 35.5599 0) (effects (font (size 1.27 1.27)) (justify left)))
  (property "Value" "150" (at 152.4 38.0999 0) (effects (font (size 1.27 1.27)) (justify left)))
  (property "Footprint" "Resistor_SMD:R_0402_1005Metric" (at 148.082 36.83 90) (effects (font (size 1.27 1.27)) (hide yes)))
  (property "Datasheet" "~" (at 149.86 36.83 0) (effects (font (size 1.27 1.27)) (hide yes)))
  (property "Description" "Resistor" (at 149.86 36.83 0) (effects (font (size 1.27 1.27)) (hide yes)))
  (pin "1")
  (pin "2"))
 (symbol
  (lib_id "power:GND")
  (at 54.61 22.86 180)
  (unit 1)
  (exclude_from_sim no)
  (in_bom yes)
  (on_board yes)
  (dnp no)
  (fields_autoplaced yes)
  (property "Reference" "#PWR03" (at 54.61 16.51 0) (effects (font (size 1.27 1.27)) (hide yes)))
  (property "Value" "GND" (at 54.61 17.78 0) (effects (font (size 1.27 1.27))))
  (property "Footprint" "" (at 54.61 22.86 0) (effects (font (size 1.27 1.27)) (hide yes)))
  (property "Datasheet" "" (at 54.61 22.86 0) (effects (font (size 1.27 1.27)) (hide yes)))
  (property "Description" "Power symbol creates a global label with name \"GND\" , ground" (at 54.61 22.86 0) (effects (font (size 1.27 1.27)) (hide yes)))
  (pin "1"))
 (symbol
  (lib_id "mae_parts:MT6835GT_STD")
  (at 49.53 62.23 0)
  (unit 1)
  (exclude_from_sim no)
  (in_bom yes)
  (on_board yes)
  (dnp no)
  (property "Reference" "U1" (at 60.96 70.358 0) (effects (font (size 1.27 1.27)) (justify left)))
  (property "Value" "MT6835GT_STD" (at 60.96 72.898 0) (effects (font (size 1.27 1.27)) (justify left)))
  (property "Footprint" "Package_SO:TSSOP-16_4.4x5mm_P0.65mm" (at 49.53 76.2 0) (effects (font (size 1.27 1.27)) (hide yes)))
  (property "Datasheet" "" (at 49.53 62.23 0) (effects (font (size 1.27 1.27)) (hide yes)))
  (property "Description" "Magnetic Rotary Position Sensor 21 bit" (at 49.53 62.23 0) (effects (font (size 1.27 1.27)) (hide yes)))
  (pin "12")
  (pin "4")
  (pin "5")
  (pin "3")
  (pin "6")
  (pin "7")
  (pin "2")
  (pin "1")
  (pin "8")
  (pin "9")
  (pin "13")
  (pin "15")
  (pin "16")
  (pin "11")
  (pin "10")
  (pin "14"))
 (symbol
  (lib_id "Connector:Conn_01x04_Pin")
  (at 119.38 40.64 180)
  (unit 1)
  (exclude_from_sim no)
  (in_bom yes)
  (on_board yes)
  (dnp no)
  (fields_autoplaced yes)
  (property "Reference" "J2" (at 120.65 38.0999 0) (effects (font (size 1.27 1.27)) (justify right)))
  (property "Value" "Conn_01x04_Pin" (at 120.65 40.6399 0) (effects (font (size 1.27 1.27)) (justify right)))
  (property "Footprint" "Connector_JST:JST_PH_S4B-PH-SM4-TB_1x04-1MP_P2.00mm_Horizontal" (at 119.38 40.64 0) (effects (font (size 1.27 1.27)) (hide yes)))
  (property "Datasheet" "~" (at 119.38 40.64 0) (effects (font (size 1.27 1.27)) (hide yes)))
  (property "Description" "Generic connector, single row, 01x04, script generated" (at 119.38 40.64 0) (effects (font (size 1.27 1.27)) (hide yes)))
  (pin "4")
  (pin "3")
  (pin "1")
  (pin "2"))
 (symbol
  (lib_id "power:+5V")
  (at 46.99 22.86 0)
  (unit 1)
  (exclude_from_sim no)
  (in_bom yes)
  (on_board yes)
  (dnp no)
  (fields_autoplaced yes)
  (property "Reference" "#PWR01" (at 46.99 26.67 0) (effects (font (size 1.27 1.27)) (hide yes)))
  (property "Value" "+5V" (at 46.99 17.78 0) (effects (font (size 1.27 1.27))))
  (property "Footprint" "" (at 46.99 22.86 0) (effects (font (size 1.27 1.27)) (hide yes)))
  (property "Datasheet" "" (at 46.99 22.86 0) (effects (font (size 1.27 1.27)) (hide yes)))
  (property "Description" "Power symbol creates a global label with name \"+5V\"" (at 46.99 22.86 0) (effects (font (size 1.27 1.27)) (hide yes)))
  (pin "1"))
 (symbol
  (lib_id "Diode:SMAJ6.0A")
  (at 50.8 36.83 0)
  (unit 1)
  (exclude_from_sim no)
  (in_bom yes)
  (on_board yes)
  (dnp no)
  (property "Reference" "D1" (at 39.878 34.798 0) (effects (font (size 1.27 1.27))))
  (property "Value" "SMAJ6.0A" (at 39.878 37.338 0) (effects (font (size 1.27 1.27))))
  (property "Footprint" "Diode_SMD:D_SMA" (at 50.8 41.91 0) (effects (font (size 1.27 1.27)) (hide yes)))
  (property "Datasheet" "https://www.littelfuse.com/media?resourcetype=datasheets&itemid=75e32973-b177-4ee3-a0ff-cedaf1abdb93&filename=smaj-datasheet" (at 49.53 36.83 0) (effects (font (size 1.27 1.27)) (hide yes)))
  (property "Description" "400W unidirectional Transient Voltage Suppressor, 6.0Vr, SMA(DO-214AC)" (at 50.8 36.83 0) (effects (font (size 1.27 1.27)) (hide yes)))
  (pin "1")
  (pin "2"))
 (symbol
  (lib_id "power:+5V")
  (at 115.57 91.44 270)
  (unit 1)
  (exclude_from_sim no)
  (in_bom yes)
  (on_board yes)
  (dnp no)
  (fields_autoplaced yes)
  (property "Reference" "#PWR04" (at 111.76 91.44 0) (effects (font (size 1.27 1.27)) (hide yes)))
  (property "Value" "+5V" (at 119.38 91.4399 90) (effects (font (size 1.27 1.27)) (justify left)))
  (property "Footprint" "" (at 115.57 91.44 0) (effects (font (size 1.27 1.27)) (hide yes)))
  (property "Datasheet" "" (at 115.57 91.44 0) (effects (font (size 1.27 1.27)) (hide yes)))
  (property "Description" "Power symbol creates a global label with name \"+5V\"" (at 115.57 91.44 0) (effects (font (size 1.27 1.27)) (hide yes)))
  (pin "1"))
 (symbol
  (lib_id "Device:C")
  (at 50.8 29.21 90)
  (unit 1)
  (exclude_from_sim no)
  (in_bom yes)
  (on_board yes)
  (dnp no)
  (property "Reference" "C1" (at 39.878 27.94 90) (effects (font (size 1.27 1.27))))
  (property "Value" "0.1uF" (at 39.878 30.48 90) (effects (font (size 1.27 1.27))))
  (property "Footprint" "Capacitor_SMD:C_0603_1608Metric" (at 54.61 28.2448 0) (effects (font (size 1.27 1.27)) (hide yes)))
  (property "Datasheet" "~" (at 50.8 29.21 0) (effects (font (size 1.27 1.27)) (hide yes)))
  (property "Description" "Unpolarized capacitor" (at 50.8 29.21 0) (effects (font (size 1.27 1.27)) (hide yes)))
  (pin "1")
  (pin "2"))
 (symbol
  (lib_id "power:GND")
  (at 50.8 80.01 0)
  (unit 1)
  (exclude_from_sim no)
  (in_bom yes)
  (on_board yes)
  (dnp no)
  (fields_autoplaced yes)
  (property "Reference" "#PWR02" (at 50.8 86.36 0) (effects (font (size 1.27 1.27)) (hide yes)))
  (property "Value" "GND" (at 50.8 85.09 0) (effects (font (size 1.27 1.27))))
  (property "Footprint" "" (at 50.8 80.01 0) (effects (font (size 1.27 1.27)) (hide yes)))
  (property "Datasheet" "" (at 50.8 80.01 0) (effects (font (size 1.27 1.27)) (hide yes)))
  (property "Description" "Power symbol creates a global label with name \"GND\" , ground" (at 50.8 80.01 0) (effects (font (size 1.27 1.27)) (hide yes)))
  (pin "1"))
 (symbol
  (lib_id "power:+5V")
  (at 149.86 21.59 0)
  (unit 1)
  (exclude_from_sim no)
  (in_bom yes)
  (on_board yes)
  (dnp no)
  (fields_autoplaced yes)
  (property "Reference" "#PWR06" (at 149.86 25.4 0) (effects (font (size 1.27 1.27)) (hide yes)))
  (property "Value" "+5V" (at 149.86 16.51 0) (effects (font (size 1.27 1.27))))
  (property "Footprint" "" (at 149.86 21.59 0) (effects (font (size 1.27 1.27)) (hide yes)))
  (property "Datasheet" "" (at 149.86 21.59 0) (effects (font (size 1.27 1.27)) (hide yes)))
  (property "Description" "Power symbol creates a global label with name \"+5V\"" (at 149.86 21.59 0) (effects (font (size 1.27 1.27)) (hide yes)))
  (pin "1"))
 (symbol
  (lib_id "power:GND")
  (at 115.57 93.98 90)
  (unit 1)
  (exclude_from_sim no)
  (in_bom yes)
  (on_board yes)
  (dnp no)
  (fields_autoplaced yes)
  (property "Reference" "#PWR05" (at 121.92 93.98 0) (effects (font (size 1.27 1.27)) (hide yes)))
  (property "Value" "GND" (at 119.38 93.9799 90) (effects (font (size 1.27 1.27)) (justify right)))
  (property "Footprint" "" (at 115.57 93.98 0) (effects (font (size 1.27 1.27)) (hide yes)))
  (property "Datasheet" "" (at 115.57 93.98 0) (effects (font (size 1.27 1.27)) (hide yes)))
  (property "Description" "Power symbol creates a global label with name \"GND\" , ground" (at 115.57 93.98 0) (effects (font (size 1.27 1.27)) (hide yes)))
  (pin "1"))
 (symbol
  (lib_id "Connector:Conn_01x06_Pin")
  (at 119.38 59.69 180)
  (unit 1)
  (exclude_from_sim no)
  (in_bom yes)
  (on_board yes)
  (dnp no)
  (fields_autoplaced yes)
  (property "Reference" "J3" (at 120.65 57.1499 0) (effects (font (size 1.27 1.27)) (justify right)))
  (property "Value" "Conn_01x06_Pin" (at 120.65 59.6899 0) (effects (font (size 1.27 1.27)) (justify right)))
  (property "Footprint" "Connector_JST:JST_PH_S6B-PH-SM4-TB_1x06-1MP_P2.00mm_Horizontal" (at 119.38 59.69 0) (effects (font (size 1.27 1.27)) (hide yes)))
  (property "Datasheet" "~" (at 119.38 59.69 0) (effects (font (size 1.27 1.27)) (hide yes)))
  (property "Description" "Generic connector, single row, 01x06, script generated" (at 119.38 59.69 0) (effects (font (size 1.27 1.27)) (hide yes)))
  (pin "5")
  (pin "6")
  (pin "1")
  (pin "2")
  (pin "3")
  (pin "4"))
 (symbol
  (lib_id "power:GND")
  (at 149.86 44.45 0)
  (unit 1)
  (exclude_from_sim no)
  (in_bom yes)
  (on_board yes)
  (dnp no)
  (fields_autoplaced yes)
  (property "Reference" "#PWR07" (at 149.86 50.8 0) (effects (font (size 1.27 1.27)) (hide yes)))
  (property "Value" "GND" (at 149.86 49.53 0) (effects (font (size 1.27 1.27))))
  (property "Footprint" "" (at 149.86 44.45 0) (effects (font (size 1.27 1.27)) (hide yes)))
  (property "Datasheet" "" (at 149.86 44.45 0) (effects (font (size 1.27 1.27)) (hide yes)))
  (property "Description" "Power symbol creates a global label with name \"GND\" , ground" (at 149.86 44.45 0) (effects (font (size 1.27 1.27)) (hide yes)))
  (pin "1"))
 (sheet_instances
  (path ""
   (page "1")))
 (embedded_fonts no))
